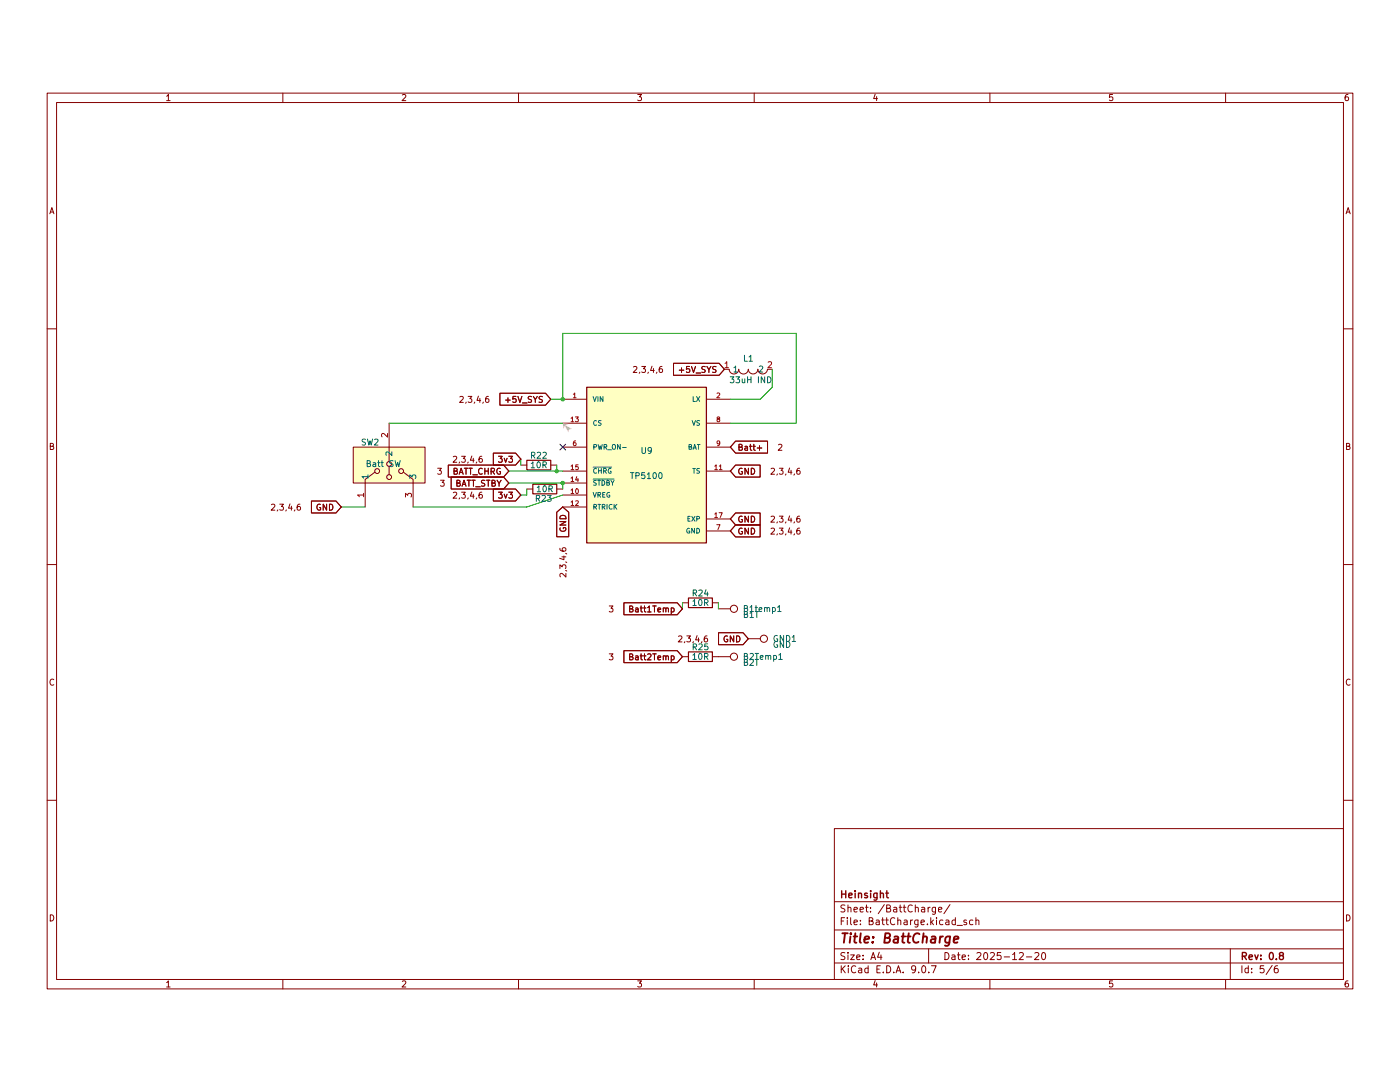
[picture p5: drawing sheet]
(kicad_sch
 (version 20250114)
 (generator "eeschema")
 (generator_version "9.0")
 (paper "A4")
 (title_block
  (title "BattCharge")
  (date "2025-12-20")
  (rev "0.8")
  (company "Heinsight"))
 (lib_symbols
  (symbol "5100:TP5100"
   (pin_names
    (offset 1.016)) (exclude_from_sim no) (in_bom yes) (on_board yes)
   (property "Reference" "U" (at -12.7 15.748 0) (effects (font (size 1.27 1.27)) (justify left bottom)))
   (property "Value" "TP5100" (at -12.7 -20.32 0) (effects (font (size 1.27 1.27)) (justify left bottom)))
   (property "Footprint" "TP5100:QFN65P400X400X90-17N" (at 0 0 0) (effects (font (size 1.27 1.27)) (justify bottom) (hide yes)))
   (property "Datasheet" "" (at 0 0 0) (effects (font (size 1.27 1.27)) (hide yes)))
   (property "Description" "" (at 0 0 0) (effects (font (size 1.27 1.27)) (hide yes)))
   (property "MF" "NanJing Top Power ASIC Corp." (at 0 0 0) (effects (font (size 1.27 1.27)) (justify bottom) (hide yes)))
   (property "MAXIMUM_PACKAGE_HEIGHT" "0.9 mm" (at 0 0 0) (effects (font (size 1.27 1.27)) (justify bottom) (hide yes)))
   (property "Package" "Package" (at 0 0 0) (effects (font (size 1.27 1.27)) (justify bottom) (hide yes)))
   (property "Price" "None" (at 0 0 0) (effects (font (size 1.27 1.27)) (justify bottom) (hide yes)))
   (property "Check_prices" "https://www.snapeda.com/parts/TP5100/NanJing+Top+Power+ASIC+Corp./view-part/?ref=eda" (at 0 0 0) (effects (font (size 1.27 1.27)) (justify bottom) (hide yes)))
   (property "STANDARD" "IPC 7351B" (at 0 0 0) (effects (font (size 1.27 1.27)) (justify bottom) (hide yes)))
   (property "PARTREV" "2.3" (at 0 0 0) (effects (font (size 1.27 1.27)) (justify bottom) (hide yes)))
   (property "SnapEDA_Link" "https://www.snapeda.com/parts/TP5100/NanJing+Top+Power+ASIC+Corp./view-part/?ref=snap" (at 0 0 0) (effects (font (size 1.27 1.27)) (justify bottom) (hide yes)))
   (property "MP" "TP5100" (at 0 0 0) (effects (font (size 1.27 1.27)) (justify bottom) (hide yes)))
   (property "Description_1" "2A-switch buck 8.4V / 4.2V rechargeable lithium battery" (at 0 0 0) (effects (font (size 1.27 1.27)) (justify bottom) (hide yes)))
   (property "MANUFACTURER" "NanJing Top Power ASIC Corp." (at 0 0 0) (effects (font (size 1.27 1.27)) (justify bottom) (hide yes)))
   (property "Availability" "Not in stock" (at 0 0 0) (effects (font (size 1.27 1.27)) (justify bottom) (hide yes)))
   (property "SNAPEDA_PN" "TP5100" (at 0 0 0) (effects (font (size 1.27 1.27)) (justify bottom) (hide yes)))
   (symbol "TP5100_0_0"
    (rectangle (start -12.7 -17.78) (end 12.7 15.24) (stroke (width 0.254) (type default)) (fill (type background)))
    (pin input line (at -17.78 12.7 0) (length 5.08) (name "VIN" (effects (font (size 1.016 1.016)))) (number "1" (effects (font (size 1.016 1.016)))))
    (pin input line (at -17.78 12.7 0) (length 5.08) (hide yes) (name "VIN" (effects (font (size 1.016 1.016)))) (number "16" (effects (font (size 1.016 1.016)))))
    (pin input line (at -17.78 12.7 0) (length 5.08) (hide yes) (name "VIN" (effects (font (size 1.016 1.016)))) (number "4" (effects (font (size 1.016 1.016)))))
    (pin input line (at -17.78 12.7 0) (length 5.08) (hide yes) (name "VIN" (effects (font (size 1.016 1.016)))) (number "5" (effects (font (size 1.016 1.016)))))
    (pin input line (at -17.78 7.62 0) (length 5.08) (name "CS" (effects (font (size 1.016 1.016)))) (number "13" (effects (font (size 1.016 1.016)))))
    (pin input line (at -17.78 2.54 0) (length 5.08) (name "PWR_ON-" (effects (font (size 1.016 1.016)))) (number "6" (effects (font (size 1.016 1.016)))))
    (pin output line (at -17.78 -2.54 0) (length 5.08) (name "~{CHRG}" (effects (font (size 1.016 1.016)))) (number "15" (effects (font (size 1.016 1.016)))))
    (pin output line (at -17.78 -5.08 0) (length 5.08) (name "~{STDBY}" (effects (font (size 1.016 1.016)))) (number "14" (effects (font (size 1.016 1.016)))))
    (pin passive line (at -17.78 -7.62 0) (length 5.08) (name "VREG" (effects (font (size 1.016 1.016)))) (number "10" (effects (font (size 1.016 1.016)))))
    (pin passive line (at -17.78 -10.16 0) (length 5.08) (name "RTRICK" (effects (font (size 1.016 1.016)))) (number "12" (effects (font (size 1.016 1.016)))))
    (pin output line (at 17.78 12.7 180) (length 5.08) (name "LX" (effects (font (size 1.016 1.016)))) (number "2" (effects (font (size 1.016 1.016)))))
    (pin output line (at 17.78 12.7 180) (length 5.08) (hide yes) (name "LX" (effects (font (size 1.016 1.016)))) (number "3" (effects (font (size 1.016 1.016)))))
    (pin output line (at 17.78 7.62 180) (length 5.08) (name "VS" (effects (font (size 1.016 1.016)))) (number "8" (effects (font (size 1.016 1.016)))))
    (pin output line (at 17.78 2.54 180) (length 5.08) (name "BAT" (effects (font (size 1.016 1.016)))) (number "9" (effects (font (size 1.016 1.016)))))
    (pin passive line (at 17.78 -2.54 180) (length 5.08) (name "TS" (effects (font (size 1.016 1.016)))) (number "11" (effects (font (size 1.016 1.016)))))
    (pin passive line (at 17.78 -12.7 180) (length 5.08) (name "EXP" (effects (font (size 1.016 1.016)))) (number "17" (effects (font (size 1.016 1.016)))))
    (pin power_in line (at 17.78 -15.24 180) (length 5.08) (name "GND" (effects (font (size 1.016 1.016)))) (number "7" (effects (font (size 1.016 1.016))))))
   (embedded_fonts no))
  (symbol "Connector:TestPoint"
   (pin_numbers (hide yes))
   (pin_names
    (offset 0.762) (hide yes)) (exclude_from_sim no) (in_bom yes) (on_board yes)
   (property "Reference" "TP" (at 0 6.858 0) (effects (font (size 1.27 1.27))))
   (property "Value" "TestPoint" (at 0 5.08 0) (effects (font (size 1.27 1.27))))
   (property "Footprint" "" (at 5.08 0 0) (effects (font (size 1.27 1.27)) (hide yes)))
   (property "Datasheet" "~" (at 5.08 0 0) (effects (font (size 1.27 1.27)) (hide yes)))
   (property "Description" "test point" (at 0 0 0) (effects (font (size 1.27 1.27)) (hide yes)))
   (symbol "TestPoint_0_1"
    (circle (center 0 3.302) (radius 0.762) (stroke (width 0) (type default)) (fill (type none))))
   (symbol "TestPoint_1_1"
    (pin passive line (at 0 0 90) (length 2.54) (name "1" (effects (font (size 1.27 1.27)))) (number "1" (effects (font (size 1.27 1.27))))))
   (embedded_fonts no))
  (symbol "Device:R"
   (pin_numbers (hide yes))
   (pin_names
    (offset 0)) (exclude_from_sim no) (in_bom yes) (on_board yes)
   (property "Reference" "R" (at 2.032 0 90) (effects (font (size 1.27 1.27))))
   (property "Value" "R" (at 0 0 90) (effects (font (size 1.27 1.27))))
   (property "Footprint" "" (at -1.778 0 90) (effects (font (size 1.27 1.27)) (hide yes)))
   (property "Datasheet" "~" (at 0 0 0) (effects (font (size 1.27 1.27)) (hide yes)))
   (property "Description" "Resistor" (at 0 0 0) (effects (font (size 1.27 1.27)) (hide yes)))
   (symbol "R_0_1"
    (rectangle (start -1.016 -2.54) (end 1.016 2.54) (stroke (width 0.254) (type default)) (fill (type none))))
   (symbol "R_1_1"
    (pin passive line (at 0 3.81 270) (length 1.27) (name "~" (effects (font (size 1.27 1.27)))) (number "1" (effects (font (size 1.27 1.27)))))
    (pin passive line (at 0 -3.81 90) (length 1.27) (name "~" (effects (font (size 1.27 1.27)))) (number "2" (effects (font (size 1.27 1.27))))))
   (embedded_fonts no))
  (symbol "easyeda2kicad:CJS-1201B" (exclude_from_sim no) (in_bom yes) (on_board yes)
   (property "Reference" "SW" (at 0 13.97 0) (effects (font (size 1.27 1.27))))
   (property "Value" "CJS-1201B" (at 0 -13.97 0) (effects (font (size 1.27 1.27))))
   (property "Footprint" "easyeda2kicad:SW-SMD_CJS-1201B" (at 0 -16.51 0) (effects (font (size 1.27 1.27)) (hide yes)))
   (property "Datasheet" "https://lcsc.com/product-detail/DIP-Switches_5-4-2-5-2-5-600gf_C132858.html" (at 0 -19.05 0) (effects (font (size 1.27 1.27)) (hide yes)))
   (property "Description" "" (at 0 0 0) (effects (font (size 1.27 1.27)) (hide yes)))
   (property "LCSC Part" "C132858" (at 0 -21.59 0) (effects (font (size 1.27 1.27)) (hide yes)))
   (symbol "CJS-1201B_0_1"
    (rectangle (start -7.62 3.81) (end 7.62 -3.81) (stroke (width 0) (type default)) (fill (type background)))
    (polyline (pts (xy -3.05 -1.52) (xy -5.08 -3.05) (xy -5.08 -3.81) (xy -5.08 -3.81)) (stroke (width 0) (type default)) (fill (type none)))
    (circle (center -2.54 -1.27) (radius 0.51) (stroke (width 0) (type default)) (fill (type none)))
    (polyline (pts (xy 0 0.76) (xy 0 3.81)) (stroke (width 0) (type default)) (fill (type none)))
    (circle (center 0 0.25) (radius 0.51) (stroke (width 0) (type default)) (fill (type none)))
    (polyline (pts (xy 0 -2.03) (xy 0 -0.25)) (stroke (width 0) (type default)) (fill (type none)))
    (circle (center 0 -2.54) (radius 0.51) (stroke (width 0) (type default)) (fill (type none)))
    (circle (center 2.54 -1.27) (radius 0.51) (stroke (width 0) (type default)) (fill (type none)))
    (polyline (pts (xy 3.05 -1.52) (xy 5.08 -3.05) (xy 5.08 -3.81) (xy 5.08 -3.81)) (stroke (width 0) (type default)) (fill (type none)))
    (pin unspecified line (at -5.08 -8.89 90) (length 5.08) (name "1" (effects (font (size 1.27 1.27)))) (number "1" (effects (font (size 1.27 1.27)))))
    (pin unspecified line (at 0 8.89 270) (length 5.08) (name "2" (effects (font (size 1.27 1.27)))) (number "2" (effects (font (size 1.27 1.27)))))
    (pin unspecified line (at 5.08 -8.89 90) (length 5.08) (name "3" (effects (font (size 1.27 1.27)))) (number "3" (effects (font (size 1.27 1.27))))))
   (embedded_fonts no))
  (symbol "easyeda2kicad:SL0630-330M" (exclude_from_sim no) (in_bom yes) (on_board yes)
   (property "Reference" "L" (at 0 5.08 0) (effects (font (size 1.27 1.27))))
   (property "Value" "SL0630-330M" (at 0 -5.08 0) (effects (font (size 1.27 1.27))))
   (property "Footprint" "easyeda2kicad:IND-SMD_L7.1-W6.6_SRP6030VA" (at 0 -7.62 0) (effects (font (size 1.27 1.27)) (hide yes)))
   (property "Datasheet" "" (at 0 0 0) (effects (font (size 1.27 1.27)) (hide yes)))
   (property "Description" "" (at 0 0 0) (effects (font (size 1.27 1.27)) (hide yes)))
   (property "LCSC Part" "C22463826" (at 0 -10.16 0) (effects (font (size 1.27 1.27)) (hide yes)))
   (symbol "SL0630-330M_0_1"
    (arc (start -2.03 0.01) (mid -3.0352 -0.9944) (end -4.06 -0.01) (stroke (width 0) (type default)) (fill (type none)))
    (arc (start 0 0.01) (mid -1.0052 -0.9944) (end -2.03 -0.01) (stroke (width 0) (type default)) (fill (type none)))
    (arc (start 2.03 0.01) (mid 1.0247 -0.9854) (end 0 -0.01) (stroke (width 0) (type default)) (fill (type none)))
    (arc (start 4.06 0.01) (mid 3.0547 -0.9854) (end 2.03 -0.01) (stroke (width 0) (type default)) (fill (type none)))
    (pin unspecified line (at -5.08 0 0) (length 1.016) (name "1" (effects (font (size 1.27 1.27)))) (number "1" (effects (font (size 1.27 1.27)))))
    (pin unspecified line (at 5.08 0 180) (length 1.016) (name "2" (effects (font (size 1.27 1.27)))) (number "2" (effects (font (size 1.27 1.27))))))
   (embedded_fonts no)))
 (junction
  (at 119.38 74.93)
  (diameter 0)
  (color 0 0 0 0))
 (junction
  (at 119.38 92.71)
  (diameter 0)
  (color 0 0 0 0))
 (junction
  (at 118.11 90.17)
  (diameter 0)
  (color 0 0 0 0))
 (no_connect
  (at 119.38 85.09))
 (wire
  (pts (xy 118.11 90.17) (xy 119.38 90.17))
  (stroke (width 0) (type default)))
 (wire
  (pts (xy 107.95 92.71) (xy 119.38 92.71))
  (stroke (width 0) (type default)))
 (wire
  (pts (xy 111.76 95.25) (xy 111.76 93.98))
  (stroke (width 0) (type default)))
 (wire
  (pts (xy 168.91 60.96) (xy 168.91 80.01))
  (stroke (width 0) (type default)))
 (wire
  (pts (xy 110.49 95.25) (xy 111.76 95.25))
  (stroke (width 0) (type default)))
 (wire
  (pts (xy 154.94 74.93) (xy 161.29 74.93))
  (stroke (width 0) (type default)))
 (wire
  (pts (xy 118.11 88.9) (xy 118.11 90.17))
  (stroke (width 0) (type default)))
 (wire
  (pts (xy 87.63 97.79) (xy 111.76 97.79))
  (stroke (width 0) (type default)))
 (wire
  (pts (xy 163.83 72.39) (xy 161.29 74.93))
  (stroke (width 0) (type default)))
 (wire
  (pts (xy 144.78 118.11) (xy 144.78 119.38))
  (stroke (width 0) (type default)))
 (wire
  (pts (xy 77.47 97.79) (xy 72.39 97.79))
  (stroke (width 0) (type default)))
 (wire
  (pts (xy 110.49 87.63) (xy 110.49 88.9))
  (stroke (width 0) (type default)))
 (wire
  (pts (xy 119.38 93.98) (xy 119.38 92.71))
  (stroke (width 0) (type default)))
 (wire
  (pts (xy 152.4 118.11) (xy 152.4 119.38))
  (stroke (width 0) (type default)))
 (wire
  (pts (xy 82.55 80.01) (xy 119.38 80.01))
  (stroke (width 0) (type default)))
 (wire
  (pts (xy 119.38 60.96) (xy 168.91 60.96))
  (stroke (width 0) (type default)))
 (wire
  (pts (xy 168.91 80.01) (xy 154.94 80.01))
  (stroke (width 0) (type default)))
 (wire
  (pts (xy 116.84 74.93) (xy 119.38 74.93))
  (stroke (width 0) (type default)))
 (wire
  (pts (xy 163.83 68.58) (xy 163.83 72.39))
  (stroke (width 0) (type default)))
 (wire
  (pts (xy 107.95 90.17) (xy 118.11 90.17))
  (stroke (width 0) (type default)))
 (wire
  (pts (xy 119.38 60.96) (xy 119.38 74.93))
  (stroke (width 0) (type default)))
 (wire
  (pts (xy 111.76 97.79) (xy 119.38 95.25))
  (stroke (width 0) (type default)))
 (global_label "GND"
  (shape input)
  (at 119.38 97.79 270)
  (fields_autoplaced yes)
  (effects (font (size 1.27 1.27)) (justify right))
  (property "Intersheetrefs" "${INTERSHEET_REFS}" (at 119.38 104.6457 90) (effects (font (size 1.27 1.27)) (justify right))))
 (global_label "Batt2Temp"
  (shape input)
  (at 144.78 129.54 180)
  (fields_autoplaced yes)
  (effects (font (size 1.27 1.27)) (justify right))
  (property "Intersheetrefs" "${INTERSHEET_REFS}" (at 131.8164 129.54 0) (effects (font (size 1.27 1.27)) (justify right))))
 (global_label "GND"
  (shape input)
  (at 72.39 97.79 180)
  (fields_autoplaced yes)
  (effects (font (size 1.27 1.27)) (justify right))
  (property "Intersheetrefs" "${INTERSHEET_REFS}" (at 65.5343 97.79 0) (effects (font (size 1.27 1.27)) (justify right))))
 (global_label "3v3"
  (shape input)
  (at 110.49 87.63 180)
  (fields_autoplaced yes)
  (effects (font (size 1.27 1.27)) (justify right))
  (property "Intersheetrefs" "${INTERSHEET_REFS}" (at 104.1182 87.63 0) (effects (font (size 1.27 1.27)) (justify right))))
 (global_label "GND"
  (shape input)
  (at 154.94 100.33 0)
  (fields_autoplaced yes)
  (effects (font (size 1.27 1.27)) (justify left))
  (property "Intersheetrefs" "${INTERSHEET_REFS}" (at 161.7957 100.33 0) (effects (font (size 1.27 1.27)) (justify left))))
 (global_label "+5V_SYS"
  (shape input)
  (at 116.84 74.93 180)
  (fields_autoplaced yes)
  (effects (font (size 1.27 1.27)) (justify right))
  (property "Intersheetrefs" "${INTERSHEET_REFS}" (at 105.5091 74.93 0) (effects (font (size 1.27 1.27)) (justify right))))
 (global_label "GND"
  (shape input)
  (at 154.94 102.87 0)
  (fields_autoplaced yes)
  (effects (font (size 1.27 1.27)) (justify left))
  (property "Intersheetrefs" "${INTERSHEET_REFS}" (at 161.7957 102.87 0) (effects (font (size 1.27 1.27)) (justify left))))
 (global_label "GND"
  (shape input)
  (at 158.75 125.73 180)
  (fields_autoplaced yes)
  (effects (font (size 1.27 1.27)) (justify right))
  (property "Intersheetrefs" "${INTERSHEET_REFS}" (at 151.8943 125.73 0) (effects (font (size 1.27 1.27)) (justify right))))
 (global_label "BATT_CHRG"
  (shape input)
  (at 107.95 90.17 180)
  (fields_autoplaced yes)
  (effects (font (size 1.27 1.27)) (justify right))
  (property "Intersheetrefs" "${INTERSHEET_REFS}" (at 95.4096 90.17 0) (effects (font (size 1.27 1.27)) (justify right))))
 (global_label "+5V_SYS"
  (shape input)
  (at 153.67 68.58 180)
  (fields_autoplaced yes)
  (effects (font (size 1.27 1.27)) (justify right))
  (property "Intersheetrefs" "${INTERSHEET_REFS}" (at 142.3391 68.58 0) (effects (font (size 1.27 1.27)) (justify right))))
 (global_label "Batt1Temp"
  (shape input)
  (at 144.78 119.38 180)
  (fields_autoplaced yes)
  (effects (font (size 1.27 1.27)) (justify right))
  (property "Intersheetrefs" "${INTERSHEET_REFS}" (at 131.8164 119.38 0) (effects (font (size 1.27 1.27)) (justify right))))
 (global_label "Batt+"
  (shape input)
  (at 154.94 85.09 0)
  (fields_autoplaced yes)
  (effects (font (size 1.27 1.27)) (justify left))
  (property "Intersheetrefs" "${INTERSHEET_REFS}" (at 163.368 85.09 0) (effects (font (size 1.27 1.27)) (justify left))))
 (global_label "BATT_STBY"
  (shape input)
  (at 107.95 92.71 180)
  (fields_autoplaced yes)
  (effects (font (size 1.27 1.27)) (justify right))
  (property "Intersheetrefs" "${INTERSHEET_REFS}" (at 96.0144 92.71 0) (effects (font (size 1.27 1.27)) (justify right))))
 (global_label "3v3"
  (shape input)
  (at 110.49 95.25 180)
  (fields_autoplaced yes)
  (effects (font (size 1.27 1.27)) (justify right))
  (property "Intersheetrefs" "${INTERSHEET_REFS}" (at 104.1182 95.25 0) (effects (font (size 1.27 1.27)) (justify right))))
 (global_label "GND"
  (shape input)
  (at 154.94 90.17 0)
  (fields_autoplaced yes)
  (effects (font (size 1.27 1.27)) (justify left))
  (property "Intersheetrefs" "${INTERSHEET_REFS}" (at 161.7957 90.17 0) (effects (font (size 1.27 1.27)) (justify left))))
 (symbol
  (lib_id "easyeda2kicad:SL0630-330M")
  (at 158.75 68.58 0)
  (unit 1)
  (exclude_from_sim no)
  (in_bom yes)
  (on_board yes)
  (dnp no)
  (property "Reference" "L1" (at 158.75 66.294 0) (effects (font (size 1.27 1.27))))
  (property "Value" "33uH IND" (at 159.258 70.866 0) (effects (font (size 1.27 1.27))))
  (property "Footprint" "easyeda2kicad:IND-SMD_L7.1-W6.6_SRP6030VA" (at 158.75 76.2 0) (effects (font (size 1.27 1.27)) (hide yes)))
  (property "Datasheet" "" (at 158.75 68.58 0) (effects (font (size 1.27 1.27)) (hide yes)))
  (property "Description" "" (at 158.75 68.58 0) (effects (font (size 1.27 1.27)) (hide yes)))
  (property "LCSC Part" "C22463826" (at 158.75 78.74 0) (effects (font (size 1.27 1.27)) (hide yes)))
  (pin "1")
  (pin "2"))
 (symbol
  (lib_id "Connector:TestPoint")
  (at 152.4 129.54 270)
  (unit 1)
  (exclude_from_sim no)
  (in_bom yes)
  (on_board yes)
  (dnp no)
  (property "Reference" "B2Temp1" (at 157.48 129.54 90) (effects (font (size 1.27 1.27)) (justify left)))
  (property "Value" "B2T" (at 157.48 130.8099 90) (effects (font (size 1.27 1.27)) (justify left)))
  (property "Footprint" "TestPoint:TestPoint_Pad_2.0x2.0mm" (at 152.4 134.62 0) (effects (font (size 1.27 1.27)) (hide yes)))
  (property "Datasheet" "~" (at 152.4 134.62 0) (effects (font (size 1.27 1.27)) (hide yes)))
  (property "Description" "test point" (at 152.4 129.54 0) (effects (font (size 1.27 1.27)) (hide yes)))
  (pin "1"))
 (symbol
  (lib_id "Device:R")
  (at 148.59 129.54 270)
  (unit 1)
  (exclude_from_sim no)
  (in_bom yes)
  (on_board yes)
  (dnp no)
  (property "Reference" "R25" (at 148.59 127.508 90) (effects (font (size 1.27 1.27))))
  (property "Value" "10R" (at 148.59 129.54 90) (effects (font (size 1.27 1.27))))
  (property "Footprint" "Resistor_SMD:R_0402_1005Metric" (at 148.59 127.762 90) (effects (font (size 1.27 1.27)) (hide yes)))
  (property "Datasheet" "~" (at 148.59 129.54 0) (effects (font (size 1.27 1.27)) (hide yes)))
  (property "Description" "Resistor" (at 148.59 129.54 0) (effects (font (size 1.27 1.27)) (hide yes)))
  (pin "2")
  (pin "1"))
 (symbol
  (lib_id "Connector:TestPoint")
  (at 158.75 125.73 270)
  (unit 1)
  (exclude_from_sim no)
  (in_bom yes)
  (on_board yes)
  (dnp no)
  (property "Reference" "GND1" (at 163.83 125.73 90) (effects (font (size 1.27 1.27)) (justify left)))
  (property "Value" "GND" (at 163.83 126.9999 90) (effects (font (size 1.27 1.27)) (justify left)))
  (property "Footprint" "TestPoint:TestPoint_Pad_2.0x2.0mm" (at 158.75 130.81 0) (effects (font (size 1.27 1.27)) (hide yes)))
  (property "Datasheet" "~" (at 158.75 130.81 0) (effects (font (size 1.27 1.27)) (hide yes)))
  (property "Description" "test point" (at 158.75 125.73 0) (effects (font (size 1.27 1.27)) (hide yes)))
  (pin "1"))
 (symbol
  (lib_id "5100:TP5100")
  (at 137.16 87.63 0)
  (unit 1)
  (exclude_from_sim no)
  (in_bom yes)
  (on_board yes)
  (dnp no)
  (property "Reference" "U9" (at 137.16 85.852 0) (effects (font (size 1.27 1.27))))
  (property "Value" "TP5100" (at 137.16 91.186 0) (effects (font (size 1.27 1.27))))
  (property "Footprint" "easyeda2kicad:TQFN-16_L4.0-W4.0-P0.65-BL-EP" (at 137.16 87.63 0) (effects (font (size 1.27 1.27)) (justify bottom) (hide yes)))
  (property "Datasheet" "https://jlcpcb.com/api/file/downloadByFileSystemAccessId/8603381396140404736" (at 137.16 87.63 0) (effects (font (size 1.27 1.27)) (hide yes)))
  (property "Description" "2A-switch buck 8.4V / 4.2V rechargeable lithium battery" (at 137.16 87.63 0) (effects (font (size 1.27 1.27)) (hide yes)))
  (property "LCSC Part" "C379389" (at 137.16 87.63 0) (effects (font (size 1.27 1.27)) (hide yes)))
  (property "MANUFACTURER" "NanJing Top Power ASIC Corp." (at 137.16 87.63 0) (effects (font (size 1.27 1.27)) (justify bottom) (hide yes)))
  (property "MP" "TP5100" (at 137.16 87.63 0) (effects (font (size 1.27 1.27)) (justify bottom) (hide yes)))
  (pin "2")
  (pin "3")
  (pin "14")
  (pin "6")
  (pin "12")
  (pin "17")
  (pin "15")
  (pin "4")
  (pin "16")
  (pin "1")
  (pin "11")
  (pin "9")
  (pin "10")
  (pin "5")
  (pin "13")
  (pin "7")
  (pin "8"))
 (symbol
  (lib_id "easyeda2kicad:CJS-1201B")
  (at 82.55 88.9 0)
  (unit 1)
  (exclude_from_sim no)
  (in_bom yes)
  (on_board yes)
  (dnp no)
  (property "Reference" "SW2" (at 76.454 84.074 0) (effects (font (size 1.27 1.27)) (justify left)))
  (property "Value" "Batt SW" (at 77.47 88.646 0) (effects (font (size 1.27 1.27)) (justify left)))
  (property "Footprint" "easyeda2kicad:SW-SMD_CJS-1201B" (at 82.55 105.41 0) (effects (font (size 1.27 1.27)) (hide yes)))
  (property "Datasheet" "https://lcsc.com/product-detail/DIP-Switches_5-4-2-5-2-5-600gf_C132858.html" (at 82.55 107.95 0) (effects (font (size 1.27 1.27)) (hide yes)))
  (property "Description" "" (at 82.55 88.9 0) (effects (font (size 1.27 1.27)) (hide yes)))
  (property "LCSC Part" "C132858" (at 82.55 110.49 0) (effects (font (size 1.27 1.27)) (hide yes)))
  (pin "3")
  (pin "2")
  (pin "1"))
 (symbol
  (lib_id "Device:R")
  (at 114.3 88.9 90)
  (unit 1)
  (exclude_from_sim no)
  (in_bom yes)
  (on_board yes)
  (dnp no)
  (property "Reference" "R22" (at 114.3 86.868 90) (effects (font (size 1.27 1.27))))
  (property "Value" "10R" (at 114.3 88.9 90) (effects (font (size 1.27 1.27))))
  (property "Footprint" "Resistor_SMD:R_0402_1005Metric" (at 114.3 90.678 90) (effects (font (size 1.27 1.27)) (hide yes)))
  (property "Datasheet" "~" (at 114.3 88.9 0) (effects (font (size 1.27 1.27)) (hide yes)))
  (property "Description" "Resistor" (at 114.3 88.9 0) (effects (font (size 1.27 1.27)) (hide yes)))
  (pin "2")
  (pin "1"))
 (symbol
  (lib_id "Device:R")
  (at 115.57 93.98 90)
  (unit 1)
  (exclude_from_sim no)
  (in_bom yes)
  (on_board yes)
  (dnp no)
  (property "Reference" "R23" (at 115.316 96.012 90) (effects (font (size 1.27 1.27))))
  (property "Value" "10R" (at 115.57 93.98 90) (effects (font (size 1.27 1.27))))
  (property "Footprint" "Resistor_SMD:R_0402_1005Metric" (at 115.57 95.758 90) (effects (font (size 1.27 1.27)) (hide yes)))
  (property "Datasheet" "~" (at 115.57 93.98 0) (effects (font (size 1.27 1.27)) (hide yes)))
  (property "Description" "Resistor" (at 115.57 93.98 0) (effects (font (size 1.27 1.27)) (hide yes)))
  (pin "2")
  (pin "1"))
 (symbol
  (lib_id "Device:R")
  (at 148.59 118.11 270)
  (unit 1)
  (exclude_from_sim no)
  (in_bom yes)
  (on_board yes)
  (dnp no)
  (property "Reference" "R24" (at 148.59 116.078 90) (effects (font (size 1.27 1.27))))
  (property "Value" "10R" (at 148.59 118.11 90) (effects (font (size 1.27 1.27))))
  (property "Footprint" "Resistor_SMD:R_0402_1005Metric" (at 148.59 116.332 90) (effects (font (size 1.27 1.27)) (hide yes)))
  (property "Datasheet" "~" (at 148.59 118.11 0) (effects (font (size 1.27 1.27)) (hide yes)))
  (property "Description" "Resistor" (at 148.59 118.11 0) (effects (font (size 1.27 1.27)) (hide yes)))
  (pin "2")
  (pin "1"))
 (symbol
  (lib_id "Connector:TestPoint")
  (at 152.4 119.38 270)
  (unit 1)
  (exclude_from_sim no)
  (in_bom yes)
  (on_board yes)
  (dnp no)
  (property "Reference" "B1temp1" (at 157.48 119.38 90) (effects (font (size 1.27 1.27)) (justify left)))
  (property "Value" "B1T" (at 157.48 120.6499 90) (effects (font (size 1.27 1.27)) (justify left)))
  (property "Footprint" "TestPoint:TestPoint_Pad_2.0x2.0mm" (at 152.4 124.46 0) (effects (font (size 1.27 1.27)) (hide yes)))
  (property "Datasheet" "~" (at 152.4 124.46 0) (effects (font (size 1.27 1.27)) (hide yes)))
  (property "Description" "test point" (at 152.4 119.38 0) (effects (font (size 1.27 1.27)) (hide yes)))
  (pin "1")))
